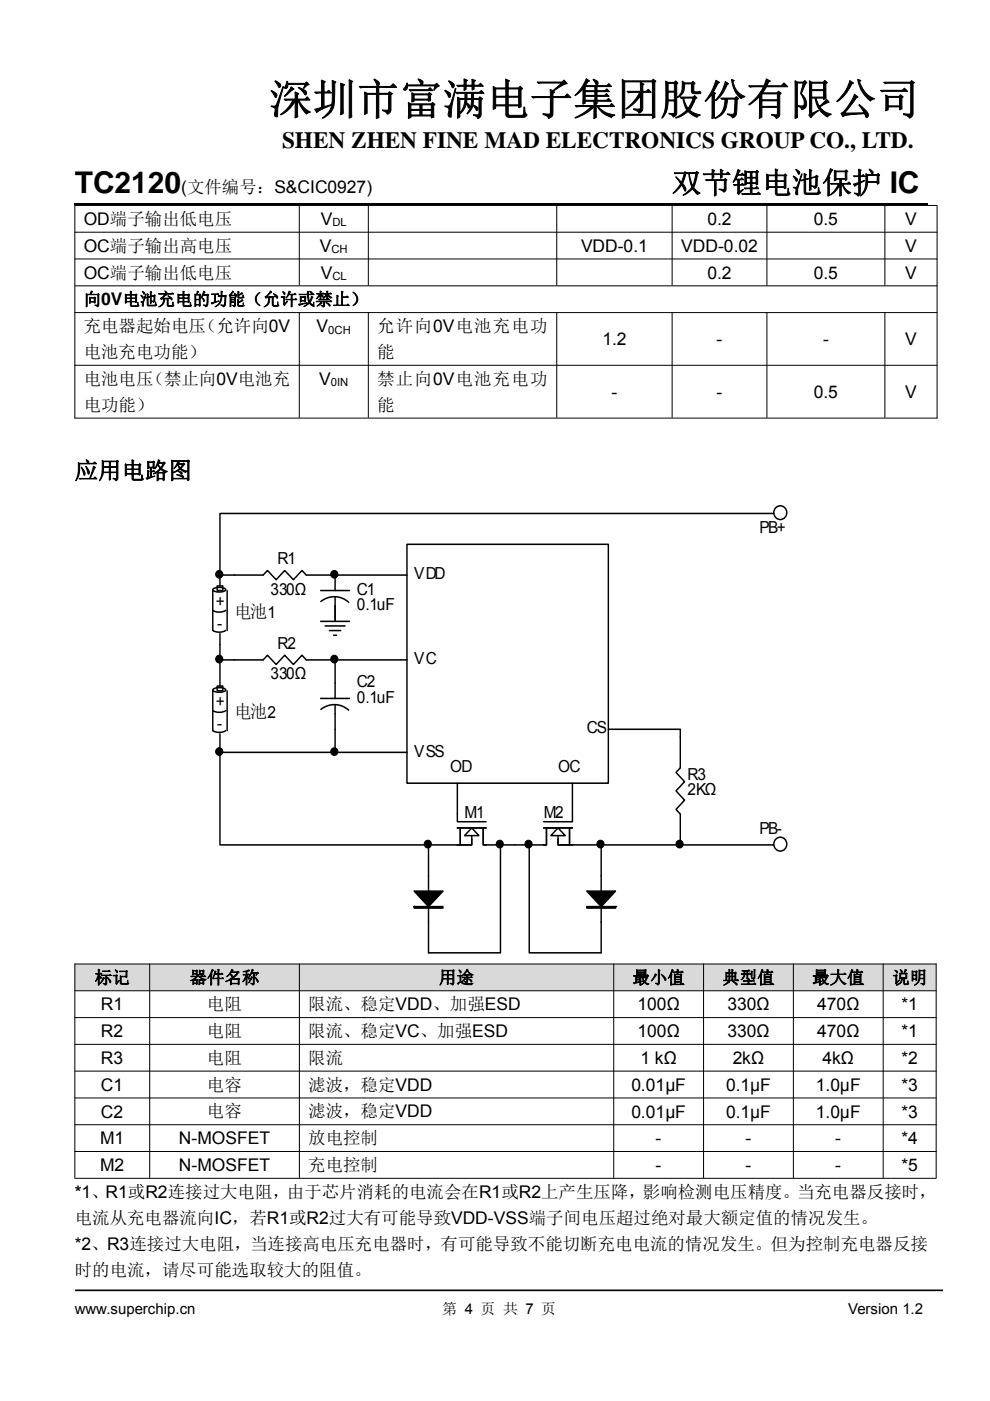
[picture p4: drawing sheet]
<svg xmlns="http://www.w3.org/2000/svg" width="210mm" height="297mm" viewBox="0 0 210 297" stroke-linecap="round" stroke-linejoin="round" font-family="sans-serif">
<path d="M15.9 43.3h180.9" fill="none" stroke="#000" stroke-width=".25"/>
<path d="M15.9 273.6h184.1" fill="none" stroke="#000" stroke-width=".35"/>
<g fill="none" stroke="#000" stroke-width=".21">
<path d="M15.8 43.6h183M15.8 49.2h183M15.8 54.9h183M15.9 43.5v45.2M63.5 43.5v17M78.1 43.5v17M118.1 43.5v17M142.6 43.5v17M162.7 43.5v17M187.7 43.5v17M198.8 43.6v45.1M15.8 60.6h183"/>
<path d="M15.8 66.3h183M15.8 77.4h183M63.5 66.2v22.4M78.1 66.2v22.4M118.1 66.2v22.4M142.6 66.2v22.4M162.7 66.2v22.4M187.7 66.2v22.4M15.8 88.6h183"/>
</g>
<path d="M42.9 106.1h126.9v97.3h-126.9z" fill="#fff"/>
<g fill="none" stroke="#000" stroke-width=".32">
<path d="M86.3 115.4h42.7v50.7h-42.7zM164.1 108.9h-117.4v13M45.1 125.2v8.5M45.2 124.8l1.3-.3a1.36 1.36 0 0 1 1.4 .5 2.19 2.19 0 0 1-2.8 0zM46.1 124.2h1.2v1h-1.2zM46.7 121.9v2.3M46.7 134.3v11.2M46.7 139.9h9.1l.9-1 1.9 2 1.8-2 1.8 2 1.9-2 .9 1h21.3M47.8 129.4a2.64 2.64 0 0 1-2.6 0M47.8 133.7a2.64 2.64 0 0 1-2.6 0M48.2 125.2v8.5M68 125.2h6.1"/>
<path d="M68 131.7h6.1M68.1 127.5a4.5 4.5 0 0 1 5.9 .2M68.9 132.7h4.3M69.9 133.7h2.4M70.8 134.7h.6M71.1 121.9v3.3M71.1 126.5v5.2M71.1 139.9v8.2M86.3 121.9h-21.3l-.9-1-1.9 2-1.8-2-1.8 2-1.9-2-.9 1h-9.1M45.1 146.5v8.4M45.2 146.1l1.3-.3a1.36 1.36 0 0 1 1.4 .5 2.19 2.19 0 0 1-2.8 0zM46.1 145.5h1.2v1h-1.2z"/>
<path d="M46.7 155.6v3.9M46.7 159.5v19.6h44.2M46.7 159.5h39.6M47.8 150.7a2.64 2.64 0 0 1-2.6 0M47.8 154.9a2.57 2.57 0 0 1-2.6 0M48.2 146.5v8.4M68 148.1h6.1M68.1 150.4a4.5 4.5 0 0 1 5.9 .2M71.1 149.4v10.1M129 154.6h15.3v8.2l-.9 1 1.8 1.9-1.8 2 1.8 2-1.8 1.9 .9 1v6.5M90.9 179.1v22.9h15.3v-22.9M90.9 179.1h6.1"/>
<path d="M97 175.5h6.1M97 166.1v8.1h6.1M97.6 175.5v3.6M100.1 177.8v1.3h-3.1M100.1 175.5l1.5 1.7h-3.1zM100.1 177.2v1.9h-3.1M102.5 175.5v3.6h.6M102.5 175.9v3.2h.6M103.1 179.1h12.2M115.3 175.5h6.1M115.9 175.9v3.2h-.6M115.9 175.5v3.6h-.6"/>
<path d="M118.4 177.8v1.3h3M118.4 175.5l1.5 1.7h-3.1zM118.4 177.2v1.9h3M120.8 175.5v3.6M121.4 166.1v8.1h-6.1M121.4 179.1h42.7M127.5 179.1v22.9h-15.3v-22.9"/>
<circle cx="165.5" cy="108.7" r="1.42"/>
<circle cx="165.5" cy="179" r="1.43"/>
</g>
<g fill="#000" stroke="#000" stroke-width=".21">
<circle cx="46.5" cy="139.7" r=".79"/>
<circle cx="46.5" cy="121.7" r=".79"/>
<circle cx="70.9" cy="139.7" r=".79"/>
<circle cx="70.9" cy="121.7" r=".79"/>
<circle cx="46.5" cy="159.3" r=".79"/>
<circle cx="70.9" cy="159.3" r=".79"/>
<circle cx="90.7" cy="178.9" r=".79"/>
<circle cx="106" cy="178.9" r=".79"/>
<circle cx="112.1" cy="178.9" r=".79"/>
<circle cx="127.3" cy="178.9" r=".79"/>
<circle cx="144.1" cy="178.9" r=".79"/>
</g>
<g fill="#000" stroke="#000" stroke-width=".32">
<path d="M87.8 188.9h6.2l-3.1 3.3zM124.5 188.9h6.1l-3.1 3.3z"/>
<path d="M87.8 192.2v.3h6.2v-.3z" fill-rule="evenodd"/>
<path d="M124.5 192.2h6.1v.3h-6.1z" fill-rule="evenodd"/>
</g>
<g fill="#d9d9d9">
<path d="M15.9 204.5h15.8v5.5h-15.8z"/>
<path d="M31.8 204.5h31.6v5.5h-31.6z"/>
<path d="M63.6 204.5h66.5v5.5h-66.5z"/>
<path d="M130.2 204.5h18.9v5.5h-18.9z"/>
<path d="M149.3 204.5h18.9v5.5h-18.9z"/>
<path d="M168.3 204.5h18.9v5.5h-18.9z"/>
<path d="M187.4 204.5h11.1v5.5h-11.1z"/>
</g>
<g fill="none" stroke="#000" stroke-width=".21">
<path d="M15.8 204.4h182.8M15.8 210.1h182.8M15.8 215.8h182.8M15.9 204.3v45.4M31.7 204.3v45.4M63.5 204.3v45.4M130.2 204.3v45.4M149.2 204.3v45.4M168.3 204.3v45.4M187.3 204.3v45.4M198.6 204.3v45.4M15.8 221.4h182.8"/>
<path d="M15.8 227.1h182.8M15.8 232.8h182.8M15.8 238.5h182.8M15.8 244.1h182.8M15.8 249.8h182.8"/>
</g>
<text font-size="9.2" x="57.1" y="24.2">深圳市富满电子集团股份有限公司</text>
<g font-size="6.3">
<text x="15.9" y="41">TC2120</text>
<text x="142.5" y="41">双节锂电池保护 IC</text>
</g>
<g font-size="4.9">
<text x="59.8" y="31.5">SHEN ZHEN FINE MAD ELECTRONICS GROUP CO., LTD.</text>
<text x="15.9" y="101.5">应用电路图</text>
</g>
<g font-size="3.9">
<text x="49.7" y="131">电池1</text>
<text x="49.7" y="152.2">电池2</text>
</g>
<g font-size="3.7">
<text x="38.4" y="41">(文件编号：S&amp;CIC0927)</text>
<text x="17.8" y="47.7">OD端子输出低电压</text>
<text x="68" y="47.7">V</text>
<text x="150" y="47.7">0.2</text>
<text x="172.6" y="47.7">0.5</text>
<text x="192" y="47.7">V</text>
<text x="17.8" y="53.4">OC端子输出高电压</text>
<text x="67.8" y="53.4">V</text>
<text x="123.2" y="53.4">VDD-0.1</text>
<text x="144.5" y="53.4">VDD-0.02</text>
<text x="192" y="53.4">V</text>
<text x="17.8" y="59.1">OC端子输出低电压</text>
<text x="68" y="59.1">V</text>
<text x="150" y="59.1">0.2</text>
<text x="172.6" y="59.1">0.5</text>
<text x="192" y="59.1">V</text>
<text x="17.8" y="64.7">向0V电池充电的功能（允许或禁止）</text>
<text x="17.8" y="70.4">充电器起始电压（允许向0V</text>
<text x="67.2" y="70.4">V</text>
<text x="80" y="70.4">允许向0V电池充电功</text>
<text x="17.8" y="75.9">电池充电功能）</text>
<text x="80" y="75.9">能</text>
<text x="127.8" y="73.2">1.2</text>
<text x="152" y="73.2">-</text>
<text x="174.6" y="73.2">-</text>
<text x="192" y="73.2">V</text>
<text x="17.8" y="81.6">电池电压（禁止向0V电池充</text>
<text x="67.7" y="81.6">V</text>
<text x="80" y="81.6">禁止向0V电池充电功</text>
<text x="17.8" y="87.1">电功能）</text>
<text x="80" y="87.1">能</text>
<text x="129.7" y="84.4">-</text>
<text x="152" y="84.4">-</text>
<text x="172.6" y="84.4">0.5</text>
<text x="192" y="84.4">V</text>
<text x="20.1" y="208.5">标记</text>
<text x="40.2" y="208.5">器件名称</text>
<text x="93.1" y="208.5">用途</text>
<text x="134.1" y="208.5">最小值</text>
<text x="153.2" y="208.5">典型值</text>
<text x="172.2" y="208.5">最大值</text>
<text x="189.2" y="208.5">说明</text>
<text x="21.4" y="214.2">R1</text>
<text x="43.9" y="214.2">电阻</text>
<text x="65.4" y="214.2">限流、稳定VDD、加强ESD</text>
<text x="135.2" y="214.2">100Ω</text>
<text x="154.3" y="214.2">330Ω</text>
<text x="173.3" y="214.2">470Ω</text>
<text x="191.2" y="214.2">*1</text>
<text x="21.4" y="219.9">R2</text>
<text x="43.9" y="219.9">电阻</text>
<text x="65.4" y="219.9">限流、稳定VC、加强ESD</text>
<text x="135.2" y="219.9">100Ω</text>
<text x="154.3" y="219.9">330Ω</text>
<text x="173.3" y="219.9">470Ω</text>
<text x="191.2" y="219.9">*1</text>
<text x="21.4" y="225.6">R3</text>
<text x="43.9" y="225.6">电阻</text>
<text x="65.4" y="225.6">限流</text>
<text x="135.8" y="225.6">1 kΩ</text>
<text x="155.4" y="225.6">2kΩ</text>
<text x="174.5" y="225.6">4kΩ</text>
<text x="191.2" y="225.6">*2</text>
<text x="21.4" y="231.3">C1</text>
<text x="43.9" y="231.2">电容</text>
<text x="65.4" y="231.2">滤波，稳定VDD</text>
<text x="133.9" y="231.3">0.01μF</text>
<text x="154" y="231.3">0.1μF</text>
<text x="173" y="231.3">1.0μF</text>
<text x="191.2" y="231.3">*3</text>
<text x="21.4" y="236.9">C2</text>
<text x="43.9" y="236.9">电容</text>
<text x="65.4" y="236.9">滤波，稳定VDD</text>
<text x="133.9" y="236.9">0.01μF</text>
<text x="154" y="236.9">0.1μF</text>
<text x="173" y="236.9">1.0μF</text>
<text x="191.2" y="236.9">*3</text>
<text x="21.2" y="242.6">M1</text>
<text x="38" y="242.6">N-MOSFET</text>
<text x="65.4" y="242.6">放电控制</text>
<text x="139.1" y="242.6">-</text>
<text x="158.1" y="242.6">-</text>
<text x="177.2" y="242.6">-</text>
<text x="191.2" y="242.6">*4</text>
<text x="21.2" y="248.3">M2</text>
<text x="38" y="248.3">N-MOSFET</text>
<text x="65.4" y="248.3">充电控制</text>
<text x="139.1" y="248.3">-</text>
<text x="158.1" y="248.3">-</text>
<text x="177.2" y="248.3">-</text>
<text x="191.2" y="248.3">*5</text>
<text x="15.9" y="254">*1、R1或R2连接过大电阻，由于芯片消耗的电流会在R1或R2上产生压降，影响检测电压精度。当充电器反接时，</text>
<text x="15.9" y="259.5">电流从充电器流向IC，若R1或R2过大有可能导致VDD-VSS端子间电压超过绝对最大额定值的情况发生。</text>
<text x="15.9" y="265">*2、R3连接过大电阻，当连接高电压充电器时，有可能导致不能切断充电电流的情况发生。但为控制充电器反接</text>
<text x="15.9" y="270.5">时的电流，请尽可能选取较大的阻值。</text>
</g>
<g font-size="3.5">
<text x="161.1" y="113">PB+</text>
<text x="58.9" y="119.5">R1</text>
<text x="87.9" y="122.8">VDD</text>
<text x="45.8" y="128.7">+</text>
<text x="57.3" y="126.1">330Ω</text>
<text x="75.6" y="126.1">C1</text>
<text x="75.6" y="129.3">0.1uF</text>
<text x="46.1" y="133.3">-</text>
<text x="58.9" y="137.5">R2</text>
<text x="87.9" y="140.8">VC</text>
<text x="45.8" y="149.9">+</text>
<text x="57.3" y="144.1">330Ω</text>
<text x="75.6" y="145.7">C2</text>
<text x="75.6" y="149">0.1uF</text>
<text x="46.1" y="154.5">-</text>
<text x="124.5" y="155.5">CS</text>
<text x="87.9" y="160.4">VSS</text>
<text x="95.5" y="163.7">OD</text>
<text x="118.4" y="163.7">OC</text>
<text x="145.8" y="165.3">R3</text>
<text x="98.5" y="173.5">M1</text>
<text x="115.3" y="173.5">M2</text>
<text x="145.8" y="168.6">2KΩ</text>
<text x="161.1" y="176.7">PB-</text>
</g>
<g font-size="3.2">
<text x="15.9" y="278.6">www.superchip.cn</text>
<text x="93.8" y="278.6">第 4 页 共 7 页</text>
<text x="179.9" y="278.6">Version 1.2</text>
</g>
<g font-size="2.4">
<text x="70.5" y="48">DL</text>
<text x="70.3" y="53.7">CH</text>
<text x="70.5" y="59.4">CL</text>
<text x="69.6" y="70.7">0CH</text>
<text x="70.2" y="81.9">0IN</text>
</g>
</svg>
